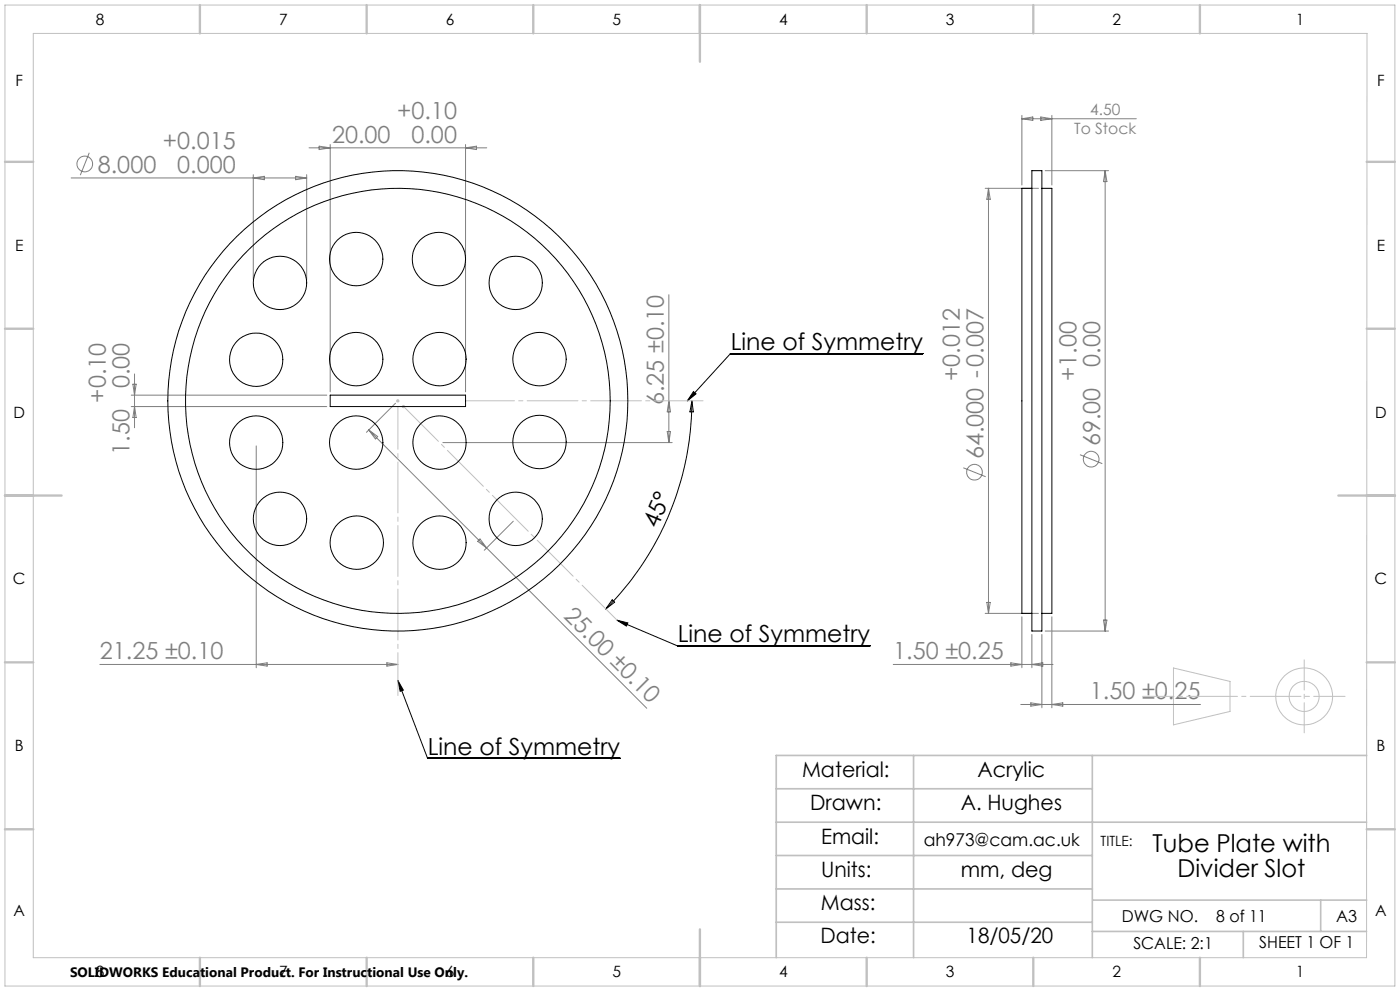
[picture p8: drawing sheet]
<svg xmlns="http://www.w3.org/2000/svg" width="420mm" height="297mm" viewBox="0 0 420 297" stroke-linecap="round" stroke-linejoin="round" font-family="sans-serif">
<g fill="none" stroke="#808080" stroke-width=".3">
<path d="M306.6 34.6v20.9M306.6 35.6h34.3M306.6 35.6l3.2-.5v1zM312.2 35.1l3.4 .5-3.4 .5zM315.6 34.6v20.9M21.3 53.3h70.7M26.8 45.8l-2.7 6.7M76 52.3v31.5M76 53.3l3.3-.5v1.1zM88.7 52.8l3.3 .5-3.3 .6zM92 52.3v31.5M92.7 44.3h53.3"/>
<path d="M95.7 43.8l3.4 .5-3.4 .5zM99.1 43.3v74.1M139.7 43.3v74.1M139.7 44.3l3.2-.5v1zM295.6 56.4h15.9M296.5 56.4v127.4M296.5 56.4l.6 3.3h-1zM313.5 51.1h19.1M331.5 51.1v138M331.5 51.1l.6 3.3h-1.1zM200.7 88.3v44.3M39.4 118.4h58.6"/>
<path d="M39.9 115.1h1l-.5 3.3zM40.4 112.1v16.1M39.4 121.8h58.6M40.4 121.8l.5 3.3h-1zM76.9 133.6v66.5M110.6 128.9l35.4 35.3M110.6 128.9l2.7 1.9-.7 .7zM118.6 120.9l-8.7 8.7M132.9 132.6h68.7M200.2 129.3h1l-.5 3.3zM200.7 120.2l.5 3.2h-1zM324 136.3l6.7 2.7"/>
<path d="M154 156.2l-8.7 8.7M289 140.2l6.7 2.7M143.3 162.2l.7-.7 2 2.7zM146 164.2l48 48.1M30 199.1h89.3M76.9 199.1l3.3-.5v1zM116.1 198.6l3.2 .5-3.2 .5zM268 199.1h47.9M295.6 183.8h15.9M296.1 180.5h1l-.6 3.3zM303.2 198.6l3.4 .5-3.4 .5zM306.6 184.9v15.2"/>
<path d="M309.6 190.1v10M309.6 199.1l3.2-.5v1zM312.6 190.1v22M313.5 189.1h19.1M315.6 184.9v27.2M331 185.8h1.1l-.6 3.3zM306.2 211.1h54M309.2 210.6l3.4 .5-3.4 .5zM315.6 211.1l3.2-.5v1z"/>
<circle cx="25.4" cy="49.1" r="2.36"/>
<circle cx="327.3" cy="137.6" r="2.36"/>
<circle cx="292.3" cy="141.5" r="2.36"/>
</g>
<g fill="none" stroke="#000" stroke-width=".3">
<path d="M309.6 51.1h3v138h-3zM309.6 56.4h-3v127.4h3M312.6 56.4h3v127.4h-3M99.1 118.4h40.6v3.4h-40.6zM208 117.4l.8 .6-2.6 2.2zM276.9 106h-57.8l-12.9 14.2M207.6 120.2a88.5 88.5 0 0 1-25.9 62.3M207.6 120.2l.4 3.2h-1zM183.7 179.8l.7 .7-2.7 2zM185.1 185.9l3.2 .8-.4 .9zM185.1 185.9l18.1 7.7h57.8M119.3 203.9l1.7 2.9-.9 .4z"/>
<path d="M119.3 203.9l9 23.4h57.7"/>
<circle cx="106.9" cy="77.6" r="8"/>
<circle cx="131.7" cy="77.6" r="8"/>
<circle cx="84" cy="84.8" r="8"/>
<circle cx="154.7" cy="84.8" r="8"/>
<circle cx="76.8" cy="107.8" r="8"/>
<circle cx="106.9" cy="107.6" r="8"/>
<circle cx="131.8" cy="107.6" r="8"/>
<circle cx="161.9" cy="107.6" r="8"/>
<circle cx="76.8" cy="132.6" r="8"/>
<circle cx="106.9" cy="132.6" r="8"/>
<circle cx="119.4" cy="120.1" r="69"/>
<circle cx="119.4" cy="120.1" r="63.7"/>
<circle cx="131.8" cy="132.6" r="8"/>
<circle cx="161.9" cy="132.4" r="8"/>
<circle cx="84" cy="155.5" r="8"/>
<circle cx="154.7" cy="155.5" r="8"/>
<circle cx="107" cy="162.6" r="8"/>
<circle cx="131.8" cy="162.6" r="8"/>
</g>
<g fill="none" stroke="#c0c0c0" stroke-width=".3">
<path d="M1.5 1.5h417v294h-417zM10 10h400.1l-.1 277h-400zM119 119.8l.7 .7M119.3 119.6v1M119.7 119.8l-.7 .7M118.9 120.2h.9M120.5 121.8h1.1M120.7 121.5l.7 .7M121 121.4v.9M121.4 121.5l-.7 .7M352 200.2l17 4v9l-17 4z"/>
<circle cx="391.2" cy="208.7" r="4.5"/>
<circle cx="391.2" cy="208.7" r="8.5"/>
</g>
<path d="M403.5 208.7h-60.7" fill="none" stroke="#c0c0c0" stroke-width=".3" stroke-dasharray="15.2 1.3 1.3 1.3" stroke-dashoffset="5.8"/>
<path d="M391.3 197.8v21.8" fill="none" stroke="#c0c0c0" stroke-width=".3" stroke-dasharray="15.2 1.3 1.3 1.3" stroke-dashoffset="6.2"/>
<path d="M139.7 120.1h71.2" fill="none" stroke="#c0c0c0" stroke-width=".3" stroke-dasharray="15.2 1.3 1.3 1.3" stroke-dashoffset=".6"/>
<path d="M119.4 121.8v86.7" fill="none" stroke="#c0c0c0" stroke-width=".3" stroke-dasharray="15.2 1.3 1.3 1.3" stroke-dashoffset="2.4"/>
<path d="M121.1 121.8l64 64.1" fill="none" stroke="#c0c0c0" stroke-width=".3" stroke-dasharray="15.2 1.3 1.3 1.3" stroke-dashoffset=".4"/>
<path d="M232.9 236.4h94.8M274.1 226.4v60.6M327.7 226.4v60.6M410 226.4h-177.1v60.6M232.9 246.4h177.1M232.9 256.4h94.8M232.9 266.4h94.8M232.9 276.4h94.8M327.7 279.1h82.3M328 269.8h82M373 279.1v7.9M396.2 269.8v9.3" fill="none" stroke="#c0c0c0" stroke-width=".5"/>
<g fill="none" stroke="#c0c0c0" stroke-width=".7">
<path d="M60 1.5v8.5M110 1.5v8.5M160 1.5v8.5M210 1.5v17M260 1.5v8.5M310 1.5v8.5M360 1.5v8.5M1.5 48.5h8.5M410 48.5h8.5M1.5 98.5h8.5M410 98.5h8.5M1.5 148.5h17"/>
<path d="M401.5 148.5h17M1.5 198.5h8.5M410 198.5h8.5M1.5 248.5h8.5M410 248.5h8.5M210 278.5v17M60 287v8.5M110 287v8.5M160 287v8.5M260 287v8.5M310 287v8.5M360 287v8.5"/>
</g>
<path d="M119.3 203.9l1.7 2.9-.9 .4zM185.1 185.9l3.2 .8-.4 .9zM208 117.4l.8 .6-2.6 2.2z" fill="#000"/>
<g font-size="7.4">
<text x="345.8" y="255.3">Tube Plate with</text>
<text x="353.3" y="262.7">Divider Slot</text>
</g>
<g font-size="7.1" fill="#808080">
<text x="119.2" y="35.7">+0.10</text>
<text x="48.9" y="44.7">+0.015</text>
<text x="99.6" y="42.8">20.00</text>
<text x="123.4" y="42.8">0.00</text>
<text x="29.3" y="51.8">8.000</text>
<text x="53.1" y="51.8">0.000</text>
<text x="330" y="109.9" transform="rotate(-90 330 109.9)">0.00</text>
<text x="38.8" y="116.4" transform="rotate(-90 38.8 116.4)">0.00</text>
<text x="288" y="114.2" transform="rotate(-90 288 114.2)">+0.012</text>
<text x="323" y="114.2" transform="rotate(-90 323 114.2)">+1.00</text>
<text x="31.8" y="120.7" transform="rotate(-90 31.8 120.7)">+0.10</text>
<text x="199.1" y="121.5" transform="rotate(-90 199.1 121.5)">6.25 ±0.10</text>
<text x="38.8" y="136.3" transform="rotate(-90 38.8 136.3)">1.50</text>
<text x="295" y="137.6" transform="rotate(-90 295 137.6)">64.000 -0.007</text>
<text x="330" y="133.7" transform="rotate(-90 330 133.7)">69.00</text>
<text x="168.9" y="184.9" transform="rotate(45 168.9 184.9)">25.00 ±0.10</text>
<text x="30" y="197.6">21.25 ±0.10</text>
<text x="268" y="197.6">1.50 ±0.25</text>
<text x="327" y="209.6">1.50 ±0.25</text>
</g>
<g font-size="7.1">
<text x="219.2" y="104.9">Line of Symmetry</text>
<text x="197.2" y="158.6" transform="rotate(-67 197.2 158.6)">45°</text>
<text x="203.3" y="192.5">Line of Symmetry</text>
<text x="128.3" y="226.2">Line of Symmetry</text>
</g>
<g font-size="6.3">
<text x="240.6" y="232.7">Material:</text>
<text x="293.2" y="232.7">Acrylic</text>
<text x="243" y="242.7">Drawn:</text>
<text x="288.2" y="242.7">A. Hughes</text>
<text x="246.3" y="252.9">Email:</text>
<text x="246.3" y="262.7">Units:</text>
<text x="288.2" y="262.7">mm, deg</text>
<text x="246.3" y="272.7">Mass:</text>
<text x="246.2" y="282.6">Date:</text>
<text x="290" y="282.6">18/05/20</text>
</g>
<text font-size="5.3" x="277.1" y="253.4">ah973@cam.ac.uk</text>
<g font-size="4.9">
<text x="336.5" y="276.3">DWG NO.</text>
<text x="364.9" y="276.3">8 of 11</text>
<text x="400.9" y="276.3">A3</text>
<text x="340" y="284.4">SCALE: 2:1</text>
<text x="377.8" y="284.2">SHEET 1 OF 1</text>
</g>
<g font-size="4.7">
<text x="28.7" y="7.4">8</text>
<text x="83.7" y="7.4">7</text>
<text x="133.7" y="7.4">6</text>
<text x="183.7" y="7.4">5</text>
<text x="233.7" y="7.4">4</text>
<text x="283.7" y="7.4">3</text>
<text x="333.7" y="7.4">2</text>
<text x="388.7" y="7.4">1</text>
<text x="4.6" y="25.9">F</text>
<text x="413.1" y="25.9">F</text>
<text x="4.5" y="75.2">E</text>
<text x="413" y="75.2">E</text>
<text x="4" y="125.2">D</text>
<text x="412.5" y="125.2">D</text>
<text x="3.9" y="175.2">C</text>
<text x="412.4" y="175.2">C</text>
<text x="4.4" y="225.2">B</text>
<text x="412.9" y="225.2">B</text>
<text x="4" y="274.4">A</text>
<text x="412.5" y="274.4">A</text>
<text x="28.7" y="292.9">8</text>
<text x="83.7" y="292.9">7</text>
<text x="133.7" y="292.9">6</text>
<text x="183.7" y="292.9">5</text>
<text x="233.7" y="292.9">4</text>
<text x="283.7" y="292.9">3</text>
<text x="333.7" y="292.9">2</text>
<text x="388.7" y="292.9">1</text>
</g>
<g font-size="4.7" fill="#808080">
<text x="327" y="34.5">4.50</text>
<text x="322.2" y="40.1">To Stock</text>
</g>
<text font-size="4.2" x="330.2" y="253.4">TITLE:</text>
<text font-size="4.1" x="21" y="292.8">SOLIDWORKS Educational Product. For Instructional Use Only.</text>
</svg>
